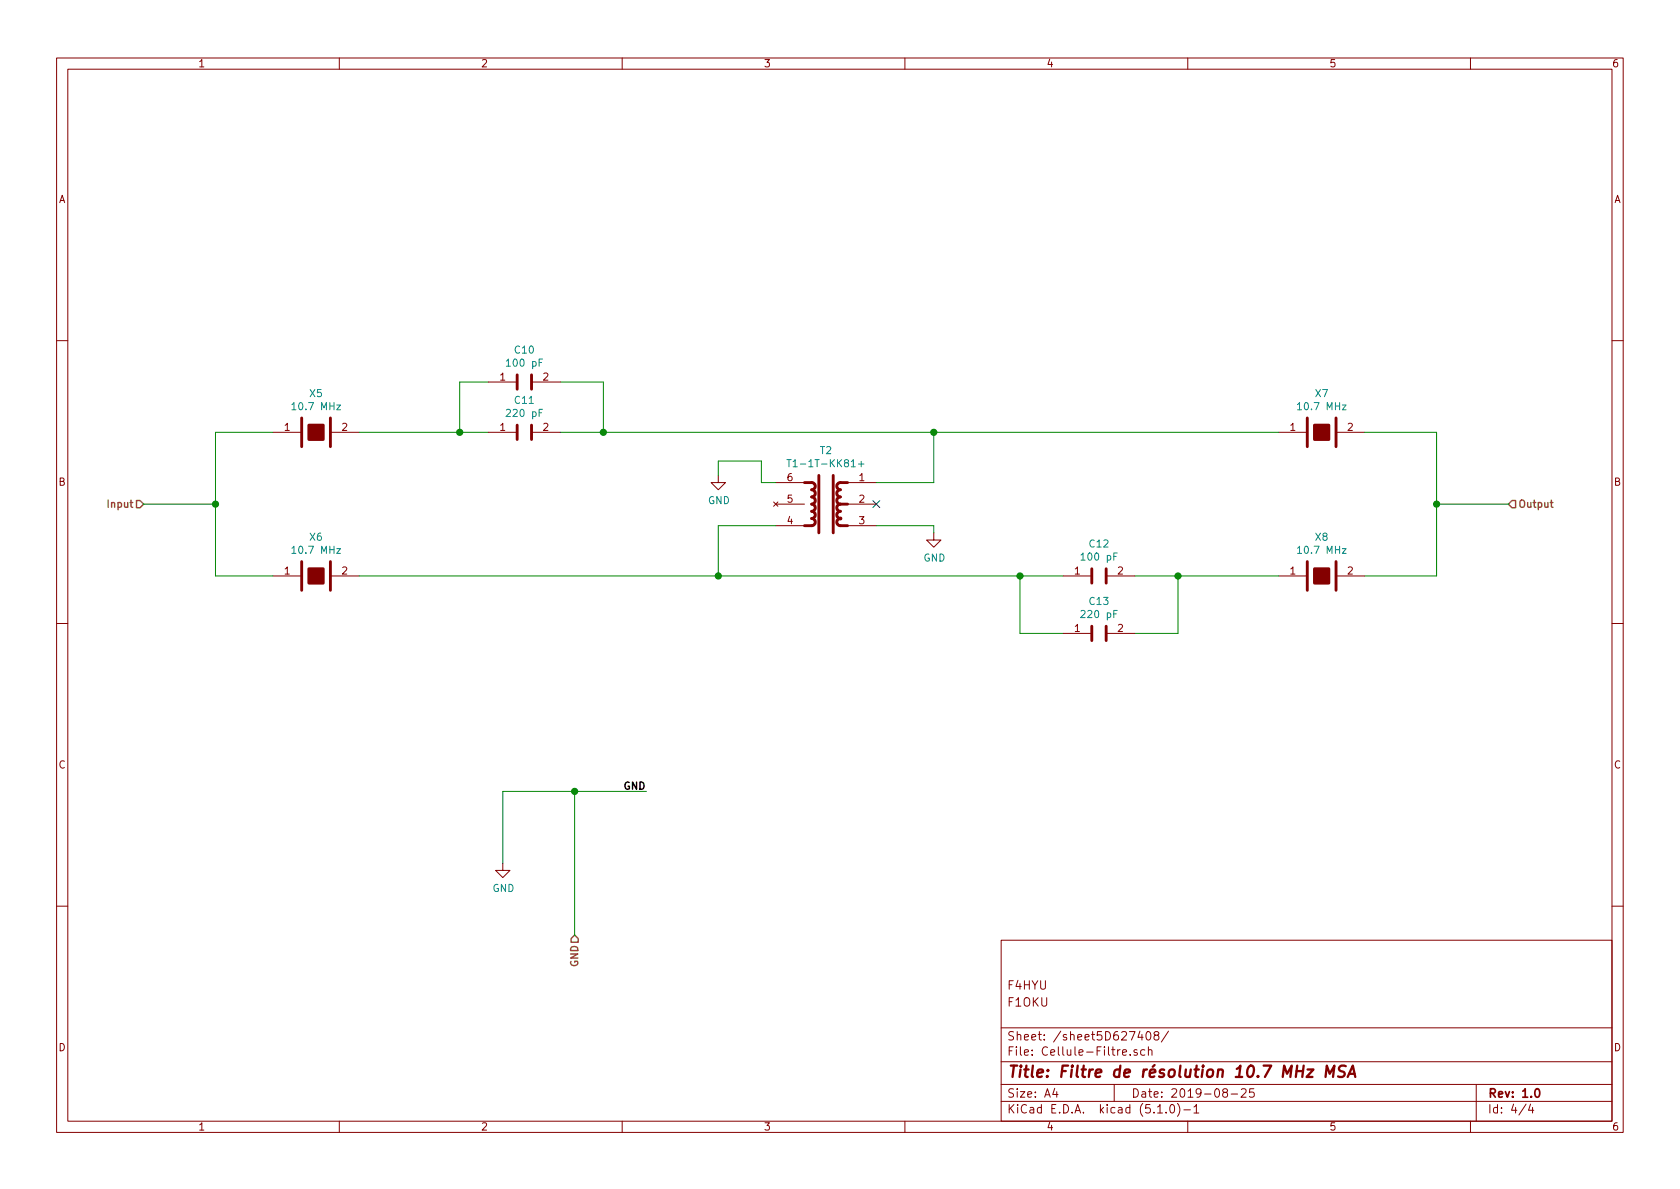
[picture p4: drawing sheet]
<svg xmlns="http://www.w3.org/2000/svg" width="297mm" height="210mm" viewBox="0 0 297 210" stroke-linecap="round" stroke-linejoin="round" font-family="sans-serif">
<g fill="none" stroke="#840000" stroke-width=".18">
<path d="M10 10.3h277v189.9h-277zM12 12.2h273v186.1h-273zM60 10.3v1.9M110 10.3v1.9M160 10.3v1.9M210 10.3v1.9M260 10.3v1.9M10 60.2h2M48.3 76.4h5M58.4 76.4h5.1M86.4 76.4h5M86.4 67.6h5"/>
<path d="M94 76.4h5.1M94 67.6h5.1M226.1 76.4h5M236.2 76.4h5.1M285 60.2h2M127 84.1v1.2h1.3l-1.3 1.3-1.3-1.3h1.3M136.8 88.8l.7 .7M137.2 85.3h5M137.2 89.1h5M137.2 93h5M137.5 88.8l-.7 .7M149.9 85.3h5"/>
<path d="M149.9 89.1h5M149.9 93h5M165.1 94.2v1.3h1.3l-1.3 1.3-1.3-1.3h1.3M10 110.3h2M48.3 101.8h5M58.4 101.8h5.1M188 101.8h5M188 112h5M195.6 101.8h5.1M195.6 112h5.1M226.1 101.8h5M236.2 101.8h5.1"/>
<path d="M285 110.3h2M88.9 152.6v1.3h1.3l-1.3 1.3-1.3-1.3h1.3M10 160.2h2M177 166.3h108v32h-108zM285 160.2h2M60 198.3v1.9M110 198.3v1.9M160 198.3v1.9M177 194.8h108M177 191.8h108M177 187.8h108M177 181.8h108"/>
<path d="M186.5 192.5l-.4 1h1M186.8 193v1M197 191.8v3M198.5 186.1l.7-.1-.1-.3-.4-.1-.2 .2 .1 .7h.5M199.8 186.5v.1M201 185.7l-.3-.1-.2 .2 .1 .2 .4 .2v.3h-.5M201.5 182.3l-.3 1.1h.9M201.9 182.9v1M202.4 185.7l-.4-.1-.3 .3 .1 .6 .2 .1 .4-.1M202.8 182.5l.2-.1a.8 .8 0 0 1 .5 .8 .8 .8 0 0 1-.5 .7 1 1 0 0 1-.2-1.4zM203 185.7l.3-.1 .3 .1 .1 .9M203 185.1v1.5"/>
<path d="M204.3 183.1l-.3-.3 .1-.2 .2-.2 .4 .1 .2 .2-.1 .2-.6 .2a.48 .48 0 0 0-.1 .7l.2 .1 .5-.1a.48 .48 0 0 0-.2-.7M204.7 196.8h.8M206.2 196.7v.1M206.6 182.3l-1.3 2M207 195.4l.3-.1a.94 .94 0 0 1 0 1.5 .82 .82 0 0 1-.3-1.4zM208.2 195.1a1.71 1.71 0 0 1 0 2.3M209.3 196.3h1.2M210 198.3v1.9M211.1 195.8l.4-.5v1.5M211.1 196.8h.9M216.5 193.2l-.3-.3 .1-.2a.48 .48 0 0 1 .6-.1l.1 .2-.1 .3-.6 .1a.48 .48 0 0 0 0 .7l.2 .1 .5-.1v-.4l-.2-.3M217.7 193.5h1.1"/>
<path d="M219.5 192.7l.2-.2h.3l.3 .2v.3v.2l-.9 .8h.9M221.7 192.5h-.7l-.1 .7 .2-.1 .5 .1 .2 .2-.1 .5-.2 .1-.6-.1M260 198.3v1.9M261 191.8v6.5M269.8 195.2l-1.2 2M270.6 195.2l-.3 1.1h.9M271 195.8v1"/>
</g>
<path d="M271.5 192.7l.2-.2a.81 .81 0 0 1 .6 .6 .81 .81 0 0 1-.3 .8l-.1 .1a.79 .79 0 0 1-.4-1.3z" fill="none" stroke="#840000" stroke-width=".3"/>
<path d="M231.2 189.1h1l-1.2 1.3h1.1M234.4 190.4l.2-2 .5 1.5 .8-1.5-.2 2M237.9 188.5l-.2-.1-.7 .1a.47 .47 0 0 0-.3 .5 .47 .47 0 0 0 .4 .4l.3 .1a.48 .48 0 0 1 .4 .5 .48 .48 0 0 1-.5 .4l-.7-.1M238.3 190.4l.9-2 .4 2M238.5 189.9h1" fill="none" stroke="#840000" stroke-width=".41"/>
<g fill="none" stroke="#840000" stroke-width=".51">
<path d="M53.3 73.9v5.1zM58.4 73.9v5.1zM91.4 66.3v2.5M91.4 75.2v2.5M94 66.3v2.5M94 75.2v2.5M231.1 73.9v5.1zM236.2 73.9v5.1zM53.3 99.3v5.1zM58.4 99.3v5.1zM142.2 85.3h1.3a.63 .63 0 0 1 .6 .7 .63 .63 0 0 1-.6 .6 .63 .63 0 0 1 .6 .6 .63 .63 0 0 1-.6 .7 .63 .63 0 0 1 .6 .6 .63 .63 0 0 1-.6 .6 .63 .63 0 0 1 .6 .7 .63 .63 0 0 1-.6 .6 .63 .63 0 0 1 .6 .7 .63 .63 0 0 1-.6 .6 .63 .63 0 0 1 .6 .6 .63 .63 0 0 1-.6 .7h-1.3M144.8 84.1v10.1"/>
<path d="M147.3 84.1v10.1M148.6 89.1a.63 .63 0 0 0-.6 .7 .63 .63 0 0 0 .6 .6 .63 .63 0 0 0-.6 .7 .63 .63 0 0 0 .6 .6 .63 .63 0 0 0-.6 .6 .63 .63 0 0 0 .6 .7h1.3M148.6 89.1h1.3M149.9 85.3h-1.3a.63 .63 0 0 0-.6 .7 .63 .63 0 0 0 .6 .6 .63 .63 0 0 0-.6 .6 .63 .63 0 0 0 .6 .7 .63 .63 0 0 0-.6 .6 .63 .63 0 0 0 .6 .6M231.1 99.3v5.1zM236.2 99.3v5.1zM193 100.6v2.5M193 110.7v2.6M195.6 100.6v2.5M195.6 110.7v2.6"/>
</g>
<g fill="#840000" stroke="#840000" stroke-width=".51">
<path d="M54.6 75.2h2.5v2.5h-2.5z"/>
<path d="M54.6 100.6h2.5v2.5h-2.5z"/>
<path d="M232.4 75.2h2.5v2.5h-2.5z"/>
<path d="M232.4 100.6h2.5v2.5h-2.5z"/>
</g>
<path d="M51.6 71.5l.4-.3v1.3M51.6 72.5h.7M229.4 71.5l.4-.3v1.3M229.4 72.5h.7M51.6 96.9l.4-.3v1.3M51.6 97.9h.7M139.1 81.3h.8M139.5 81.3v1.2M151.8 82.1h1M152.3 81.6v.9M229.4 96.9l.4-.3v1.3M229.4 97.9h.7" fill="none" stroke="#008484" stroke-width=".18"/>
<circle cx="148.6" cy="91.7" r=".25" fill="#840000" stroke="#840000" stroke-width=".18"/>
<path d="M24.1 88.5h.7l.6 .6-.6 .7h-.7zM267.3 88.5h.7v1.3h-.7l-.6-.7zM101.6 165.3l.6 .7v.6h-1.2v-.6z" fill="none" stroke="#848400" stroke-width=".25"/>
<g fill="none" stroke="#008400" stroke-width=".18">
<path d="M48.3 76.4h-10.2v25.4h10.2M63.5 76.4h22.9M86.4 67.6h-5.1v8.8M99.1 76.4h127M99.1 67.6h7.6v8.8M165.1 76.4v8.9h-10.2M241.3 76.4h12.7v25.4h-12.7M25.4 89.1h12.7M127 84.1v-2.6h7.6v3.8h2.6M137.2 93h-10.2v8.8M154.9 93h10.2v1.2M254 89.1h12.7"/>
<path d="M63.5 101.8h124.5M180.3 101.8v10.2h7.7M200.7 101.8h25.4M208.3 101.8v10.2h-7.6M101.6 139.9v25.4M114.3 139.9h-25.4v12.7"/>
</g>
<g fill="#008400" stroke="#008400" stroke-width=".25">
<circle cx="38.1" cy="89.1" r=".51"/>
<circle cx="208.3" cy="101.8" r=".51"/>
<circle cx="254" cy="89.1" r=".51"/>
<circle cx="106.7" cy="76.4" r=".51"/>
<circle cx="165.1" cy="76.4" r=".51"/>
<circle cx="180.3" cy="101.8" r=".51"/>
<circle cx="127" cy="101.8" r=".51"/>
<circle cx="101.6" cy="139.9" r=".51"/>
<circle cx="81.3" cy="76.4" r=".51"/>
</g>
<path d="M154.3 88.5l1.2 1.3M155.5 88.5l-1.2 1.3" fill="none" stroke="#000084" stroke-width=".18"/>
<text font-size="2.8" fill="#840000" x="178" y="190.5">Title: Filtre de résolution 10.7 MHz MSA</text>
<g font-size="2.1" fill="#840000">
<text x="178" y="178">F1OKU</text>
<text x="178" y="175">F4HYU</text>
<text x="178" y="184">Sheet: /sheet5D627408/</text>
<text x="178" y="186.7">File: Cellule-Filtre.sch</text>
<text x="178" y="196.9">KiCad E.D.A. kicad (5.1.0)-1</text>
<text x="178" y="194.1">Size: A4</text>
<text x="200" y="194.1">Date: 2019-08-25</text>
<text x="263" y="194.1">Rev: 1.0</text>
<text x="263" y="196.9">Id: 4/4</text>
</g>
<g font-size="1.8" fill="#840000">
<text x="35" y="11.9">1</text>
<text x="85" y="11.9">2</text>
<text x="135" y="11.9">3</text>
<text x="185" y="11.9">4</text>
<text x="235" y="11.9">5</text>
<text x="285" y="11.9">6</text>
<text x="10.4" y="35.9">A</text>
<text x="285.4" y="35.9">A</text>
<text x="88.4" y="67.3">1</text>
<text x="96" y="67.3">2</text>
<text x="50.3" y="76.2">1</text>
<text x="60.5" y="76.2">2</text>
<text x="88.4" y="76.2">1</text>
<text x="96" y="76.2">2</text>
<text x="228.1" y="76.2">1</text>
<text x="238.3" y="76.2">2</text>
<text x="10.4" y="85.9">B</text>
<text x="139.2" y="88.9">5</text>
<text x="139.2" y="85.1">6</text>
<text x="151.9" y="85.1">1</text>
<text x="151.9" y="88.9">2</text>
<text x="285.4" y="85.9">B</text>
<text x="139.2" y="92.7">4</text>
<text x="151.9" y="92.7">3</text>
<text x="50.3" y="101.6">1</text>
<text x="60.5" y="101.6">2</text>
<text x="190" y="101.6">1</text>
<text x="197.6" y="101.6">2</text>
<text x="228.1" y="101.6">1</text>
<text x="238.3" y="101.6">2</text>
<text x="190" y="111.8">1</text>
<text x="197.6" y="111.8">2</text>
<text x="10.4" y="135.9">C</text>
<text x="285.4" y="135.9">C</text>
<text x="10.4" y="185.9">D</text>
<text x="285.4" y="185.9">D</text>
<text x="35" y="199.9">1</text>
<text x="85" y="199.9">2</text>
<text x="135" y="199.9">3</text>
<text x="185" y="199.9">4</text>
<text x="235" y="199.9">5</text>
<text x="285" y="199.9">6</text>
</g>
<g font-size="1.8" fill="#008484">
<text x="89.9" y="64.8">100 pF</text>
<text x="91.1" y="62.5">C10</text>
<text x="54.8" y="70.2">X5</text>
<text x="91.1" y="71.4">C11</text>
<text x="232.6" y="70.2">X7</text>
<text x="52.1" y="72.5">10.7 MHz</text>
<text x="89.9" y="73.7">220 pF</text>
<text x="229.9" y="72.5">10.7 MHz</text>
<text x="140.6" y="82.6">T1-1T-KK81+</text>
<text x="145" y="80.3">T2</text>
<text x="125.2" y="89.1">GND</text>
<text x="54.8" y="95.6">X6</text>
<text x="232.6" y="95.6">X8</text>
<text x="52.1" y="97.9">10.7 MHz</text>
<text x="163.3" y="99.3">GND</text>
<text x="191.5" y="99.1">100 pF</text>
<text x="192.7" y="96.8">C12</text>
<text x="229.9" y="97.9">10.7 MHz</text>
<text x="192.7" y="107">C13</text>
<text x="191.5" y="109.3">220 pF</text>
<text x="87.1" y="157.7">GND</text>
</g>
<g font-size="1.8" fill="#848400">
<text x="19.5" y="89.8">Input</text>
<text x="268.3" y="89.8">Output</text>
<text x="102.2" y="170.9" transform="rotate(-90 102.2 170.9)">GND</text>
</g>
<text font-size="1.8" x="110.4" y="139.6">GND</text>
</svg>
